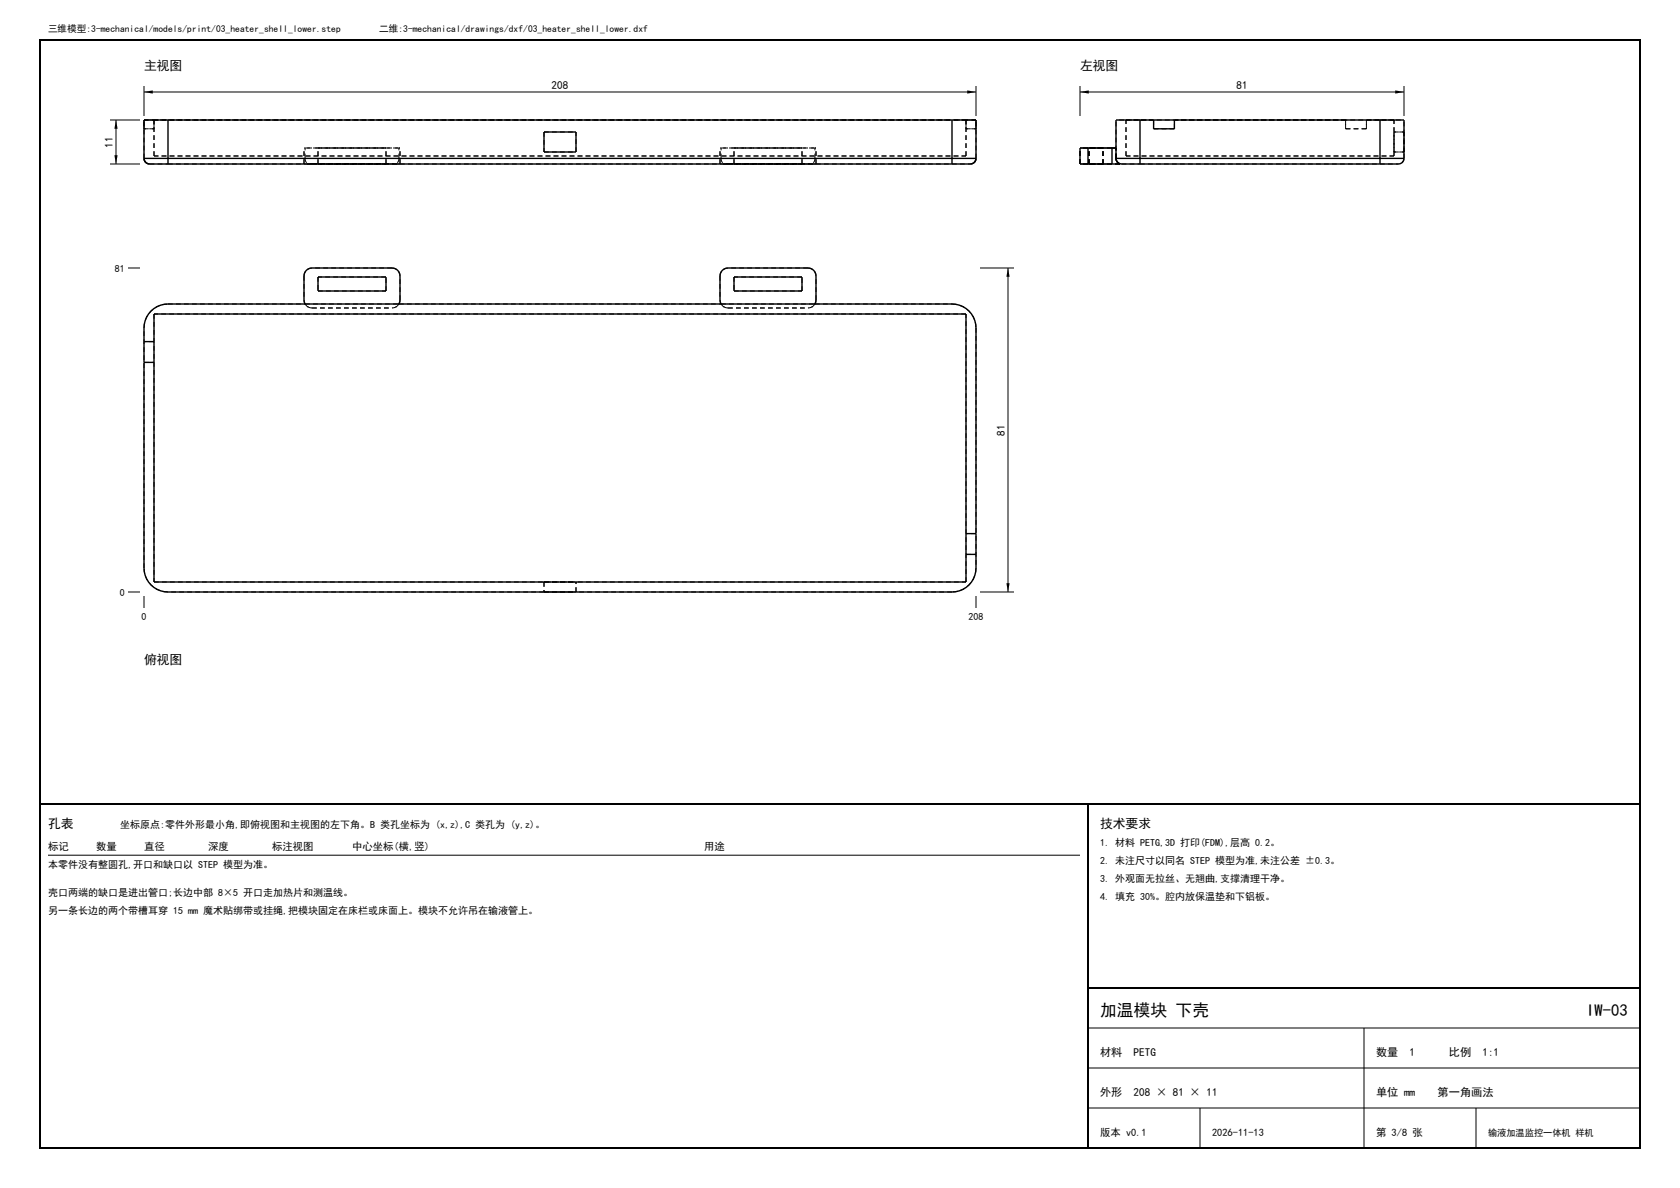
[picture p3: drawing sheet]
<svg xmlns="http://www.w3.org/2000/svg" width="420mm" height="297mm" viewBox="0 0 420 297" stroke-linecap="round" stroke-linejoin="round" font-family="sans-serif">
<path d="M10 10h400v277h-400zM10 201h400M272 201v86M272 247h138" fill="none" stroke="#000" stroke-width=".5"/>
<g fill="none" stroke="#000" stroke-width=".25" stroke-dasharray="1.2 .8" stroke-linecap="butt">
<path d="M36 32.2v-2.2M36 30v2.2M36 39.6v-9.6M36 32.2h2.5M36 30h2.5M36 30h6M36 39.6a1.4 1.4 0 0 0 1.4 1.4M38.5 30h-2.5M38.5 30h203M38.5 32.2v-2.2M38.5 32.2h-2.5M38.5 30v2.2"/>
<path d="M38.5 39v-9M38.5 39h203M42 30h196M76.3 39.6v-2.6M76.3 37h23.4M76.3 39.6l.2 .9a1.7 1.7 0 0 0 1.5 .4M76.3 37h-.3M78 37h-2M79.5 37h17M96.5 37h-17M98 37h-20M99.7 39.6v-2.6"/>
<path d="M99.7 39.6l-.2 .9a1.7 1.7 0 0 1-1.5 .4M99.7 37h.3M100 37h-2M136 38h8M136 33v5M136 33h8M144 38v-5M180.3 39.6v-2.6M180.3 37h23.4M180.3 39.6l.2 .9a1.7 1.7 0 0 0 1.5 .4M180.3 37h-.3M182 37h-2"/>
<path d="M183.5 37h17M200.5 37h-17M202 37h-20M203.7 39.6v-2.6M203.7 39.6l-.2 .9a1.7 1.7 0 0 1-1.5 .4M203.7 37h.3M204 37h-2M241.5 30h2.5M241.5 30h-203M241.5 39v-9M241.5 32.2v-2.2M241.5 30v2.2"/>
<path d="M241.5 32.2h2.5M241.5 39h-203M244 30h-2.5M244 30h-6M244 32.2v-2.2M244 30v2.2M244 39.6v-9.6M244 32.2h-2.5M244 39.6a1.4 1.4 0 0 1-1.4 1.4M270 37h2M272 37h-2M272 37h6"/>
<path d="M272.3 37h3.5M275.8 37h-3.5M278 37h-6M279 39.6v-2.6M279 39.6v-9.6M279 39.6l.3 .9 .7 .4M279 37h-1M279 39.6a1.4 1.4 0 0 0 1.4 1.4M281.5 30h6.9M281.5 39h67M281.5 39v-9M285 30h-6"/>
<path d="M288.4 32.2h5.2M288.4 30v2.2M288.4 30h-6.9M293.6 30h54.9M293.6 32.2v-2.2M336.4 30h-42.8M336.4 30h-51.4M336.4 32.2v-2.2M336.4 32.2h5.2M336.4 30v2.2M341.6 32.2h-5.2M341.6 30v2.2"/>
<path d="M341.6 32.2v-2.2M345 30h-3.4M345 30h6M348.5 30h-6.9M348.5 39v-9M348.5 33v5M348.5 38v-5M348.5 39h-67M348.5 38h2.5M348.5 33h2.5M351 39.6v-9.6M351 33v5"/>
<path d="M351 38v-5M351 38h-2.5M351 33h-2.5M351 39.6a1.4 1.4 0 0 1-1.4 1.4M37.4 41h4.6M42 41h196M76 41v-4M78 40.9h20M78 41h-2M78 41h20M79.5 41h17M79.5 41v-4"/>
<path d="M96.5 41h-17M96.5 41v-4M98 41h2M98 41h-20M100 41v-4M100 41h-2M180 41v-4M182 40.9h20M182 41h-2M182 41h20M183.5 41h17M183.5 41v-4"/>
<path d="M200.5 41h-17M200.5 41v-4M202 41h2M202 41h-20M204 41v-4M204 41h-2M238 41h4.6M270 41v-4M270 41h2M272 41h-2M272 41h6M272.3 41h3.5"/>
<path d="M272.3 41v-4M275.8 41h-3.5M275.8 41v-4M278 41h-6M280 41v-.1M280 41h-2M280.4 41h4.6M285 41h60M345 41h4.6M38.5 78.5v67M42 76h34.3M76 69v6"/>
<path d="M76.3 76h23.4M76.3 76l.7 .7 1 .3M78 77h20M78 77a2 2 0 0 1-2-2M78 67a2 2 0 0 0-2 2M79.5 72.7h17M79.5 69.2v3.5M96.5 72.7v-3.5M96.5 69.2h-17M98 77a2 2 0 0 0 2-2M98 67h-20M99.7 76h80.6"/>
<path d="M99.7 76l-.7 .7-1 .3M100 75v-6M100 69a2 2 0 0 0-2-2M180 69v6M180.3 76h23.4M180.3 76l.7 .7 1 .3M182 77h20M182 77a2 2 0 0 1-2-2M182 67a2 2 0 0 0-2 2M183.5 72.7h17M183.5 69.2v3.5M200.5 72.7v-3.5"/>
<path d="M200.5 69.2h-17M202 77a2 2 0 0 0 2-2M202 67h-20M203.7 76h34.3M203.7 76l-.7 .7-1 .3M204 75v-6M204 69a2 2 0 0 0-2-2M238 76a6 6 0 0 1 6 6M241.5 78.5h-203M36 90.6h2.5M36 82a6 6 0 0 1 6-6M38.5 85.4h-2.5"/>
<path d="M244 82v60M241.5 138.6h2.5M244 133.4h-2.5M36 142v-60M38.5 145.5h203M42 148a6 6 0 0 1-6-6M136 148h8M136 145.5h8M136 145.5v2.5M144 148v-2.5M238 148h-196M241.5 145.5v-67"/>
<path d="M244 142a6 6 0 0 1-6 6"/>
</g>
<g fill="none" stroke="#000" stroke-width=".35">
<path d="M36 39.6a1.79 1.79 0 0 0 2.1 1.4h3.9M36 39.6h6M42 30h-6v9.6M42 39.6v1.4M42 30h196M42 30v9.6M42 39.6h196M136 33h8v5h-8zM238 30h6v9.6M238 39.6h6M238 39.6v1.4M238 30v9.6"/>
<path d="M244 39.6a1.79 1.79 0 0 1-2.1 1.4h-3.9M272 37h-2v4h2M272 37h6M272 37v4M278 37h1M278 37v4M279 39.6a1.79 1.79 0 0 0 2.1 1.4h3.9M279 39.6a1.66 1.66 0 0 0 1 1.4h-2M279 39.6h6M285 30h-6v9.6M285 39.6v1.4M285 30h60"/>
<path d="M285 39.6h60M285 30v9.6M288.4 30v2.2h5.2v-2.2M345 30h6v9.6M345 39.6h6M345 39.6v1.4M345 30v9.6M351 39.6a1.79 1.79 0 0 1-2.1 1.4h-3.9M42 41h196M272 41h6M285 41h60M37.8 77.8a6 6 0 0 1 4.2-1.8h196a6 6 0 0 1 6 6v60a6 6 0 0 1-6 6h-196a6 6 0 0 1-6-6v-60a6 6 0 0 1 1.8-4.2z"/>
<path d="M38.5 78.5h203v67h-203zM76.3 76l-.3-1v-6a2 2 0 0 1 2-2h20a2 2 0 0 1 2 2v6l-.3 1M79.5 69.2h17v3.5h-17zM180.3 76l-.3-1v-6a2 2 0 0 1 2-2h20a2 2 0 0 1 2 2v6l-.3 1M183.5 69.2h17v3.5h-17zM36 90.6h2.5M36 85.4h2.5M241.5 138.6h2.5M241.5 133.4h2.5"/>
</g>
<g fill="none" stroke="#000" stroke-width=".25">
<path d="M27.5 30h7.5M29 30v11M36 21.5v7.5M36 23h208M244 21.5v7.5M270 23h81M270 21.5v7.5M351 21.5v7.5M27.5 41h7.5M32 67h3M245 67h8.5M252 67v81"/>
<path d="M32 148h3M36 149v3M244 149v3M245 148h8.5M12 213.8h258M272 257h138M341 257v30M272 267h138M272 277h138M300 277v10M369 277v10"/>
</g>
<path d="M29 30l.4 2.2h-.8zM36 23l2.2-.4v.8zM241.8 22.6l2.2 .4-2.2 .4zM270 23l2.2-.4v.8zM348.8 22.6l2.2 .4-2.2 .4zM28.6 38.8h.8l-.4 2.2zM252 67l.4 2.2h-.8zM251.6 145.8h.8l-.4 2.2z" fill="#000"/>
<g font-size="4.2">
<text x="275" y="254">加温模块 下壳</text>
<text x="396.5" y="254">IW-03</text>
</g>
<g font-size="3.2">
<text x="36" y="17.5">主视图</text>
<text x="270" y="17.5">左视图</text>
<text x="36" y="166">俯视图</text>
<text x="12" y="207">孔表</text>
<text x="275" y="207">技术要求</text>
</g>
<g font-size="2.8">
<text x="137.9" y="22.2">208</text>
<text x="309.1" y="22.2">81</text>
<text x="28.2" y="36.9" transform="rotate(-90 28.2 36.9)">11</text>
<text x="251.2" y="108.9" transform="rotate(-90 251.2 108.9)">81</text>
<text x="275" y="264">材料</text>
<text x="283.4" y="264">PETG</text>
<text x="344" y="264">数量</text>
<text x="352.4" y="264">1</text>
<text x="362.2" y="264">比例</text>
<text x="370.6" y="264">1:1</text>
<text x="275" y="274">外形</text>
<text x="283.4" y="274">208 × 81 × 11</text>
<text x="344" y="274">单位 mm</text>
<text x="359.4" y="274">第一角画法</text>
</g>
<g font-size="2.6">
<text x="12" y="212.5">标记</text>
<text x="24" y="212.5">数量</text>
<text x="36" y="212.5">直径</text>
<text x="52" y="212.5">深度</text>
<text x="68" y="212.5">标注视图</text>
<text x="88" y="212.5">中心坐标(横,竖)</text>
<text x="176" y="212.5">用途</text>
<text x="275" y="284">版本 v0.1</text>
<text x="303" y="284">2026-11-13</text>
<text x="344" y="284">第 3/8 张</text>
</g>
<g font-size="2.5">
<text x="28.7" y="67.9">81</text>
<text x="30" y="148.9">0</text>
<text x="35.4" y="155">0</text>
<text x="242.1" y="155">208</text>
<text x="30" y="207">坐标原点:零件外形最小角,即俯视图和主视图的左下角。B 类孔坐标为 (x,z),C 类孔为 (y,z)。</text>
<text x="275" y="211.5">1. 材料 PETG,3D 打印(FDM),层高 0.2。</text>
<text x="275" y="216">2. 未注尺寸以同名 STEP 模型为准,未注公差 ±0.3。</text>
<text x="12" y="217.1">本零件没有整圆孔,开口和缺口以 STEP 模型为准。</text>
<text x="275" y="220.5">3. 外观面无拉丝、无翘曲,支撑清理干净。</text>
<text x="12" y="224">壳口两端的缺口是进出管口;长边中部 8×5 开口走加热片和测温线。</text>
<text x="275" y="225">4. 填充 30%。腔内放保温垫和下铝板。</text>
<text x="12" y="228.4">另一条长边的两个带槽耳穿 15 mm 魔术贴绑带或挂绳,把模块固定在床栏或床面上。模块不允许吊在输液管上。</text>
</g>
<g font-size="2.4">
<text x="12" y="8">三维模型:3-mechanical/models/print/03_heater_shell_lower.step</text>
<text x="94.8" y="8">二维:3-mechanical/drawings/dxf/03_heater_shell_lower.dxf</text>
</g>
<text font-size="2.3" x="372" y="284">输液加温监控一体机 样机</text>
</svg>
